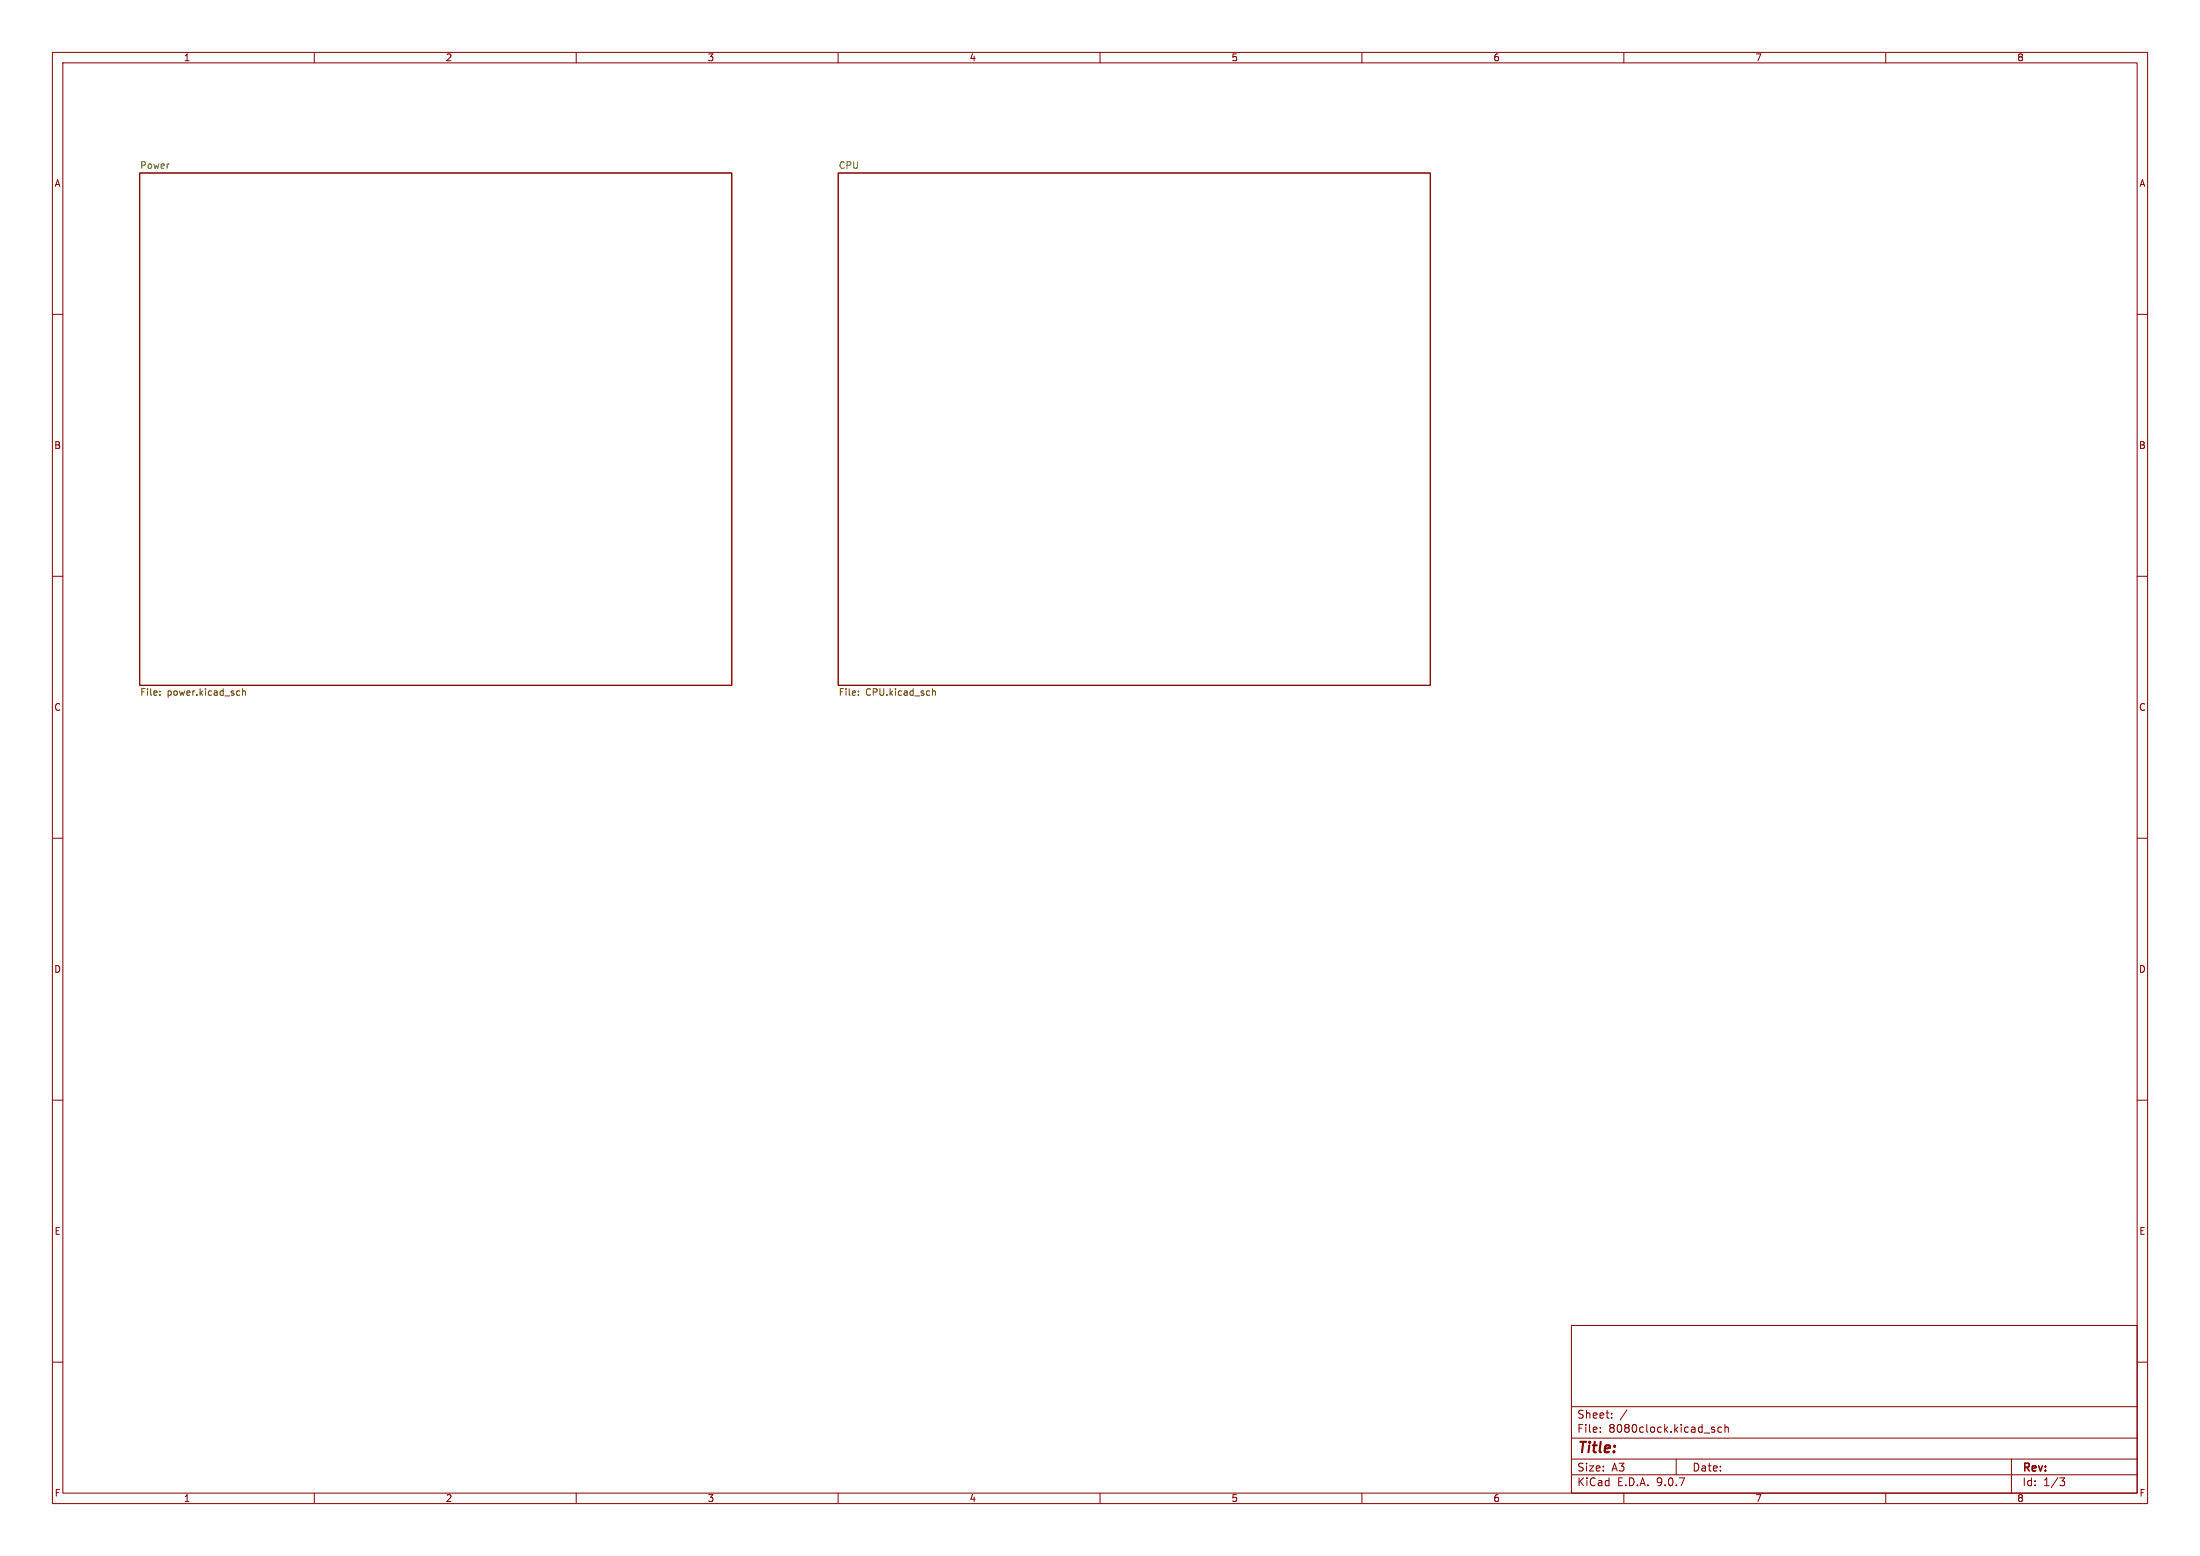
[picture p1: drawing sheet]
<svg xmlns="http://www.w3.org/2000/svg" width="420mm" height="297mm" viewBox="0 0 420 297" stroke-linecap="round" stroke-linejoin="round" font-family="sans-serif">
<g fill="none" stroke="#840000" stroke-width=".19">
<path d="M10 10h400v277h-400zM12 12h396v273h-396zM60 10v2M110 10v2M160 10v2M210 10v2M260 10v2M310 10v2M360 10v2M26.7 33h113v97.8h-113zM160 33h113v97.8h-113zM10 60h2"/>
<path d="M408 60h2M10 110h2M408 110h2M10 160h2M408 160h2M10 210h2M408 210h2M300 253h108v32h-108zM10 260h2M300 278.5h108M300 274.5h108M300 268.5h108"/>
<path d="M305.5 273.2v.2M305.5 272.5v.1M307.7 270.5v.2M307.7 269.8v.1M310.6 269.1l-1.3 1.9M320 278.5v3M326.8 272.8l.5 .2 .1 .1-.1 .2-.4 .1M326.8 272.5h.5M328.7 272.5l-.5-.1-.3 .3 .2 .6h.6M329.3 272.5l.2-.1 .4 .1v.9M329.3 271.9v1.5M384 278.5v6.5"/>
<path d="M408 260h2M60 285v2M110 285v2M160 285v2M210 285v2M260 285v2M300 281.5h108M310 285v2M360 285v2M393.2 282.1h1l-.5 .6 .4 .1 .1 .5-.3 .3h-.5"/>
</g>
<path d="M30.5 132.6v.1M30.5 131.9v.2M45.4 131.9h.4M45.8 132.7h-.4M46.3 132l.2-.1h.3v.8M46.3 131.4v1.3M163.9 132.6v.1M163.9 131.9v.2M178 131.4v1.3M178 132l.2-.1h.3l.1 .8" fill="none" stroke="#725600" stroke-width=".19"/>
<text font-size="2.8" fill="#840000" x="301" y="277.9">Title:</text>
<g font-size="2.1" fill="#840000">
<text x="301" y="273.7">File:</text>
<text x="301" y="271">Sheet:</text>
<text x="307.1" y="273.7">8080clock.kicad_sch</text>
<text x="301" y="281.1">Size:</text>
<text x="307.6" y="281.1">A3</text>
<text x="323" y="281.1">Date:</text>
<text x="386" y="281.3">Rev:</text>
<text x="301" y="283.9">KiCad</text>
<text x="308.7" y="283.9">E.D.A.</text>
<text x="316.3" y="283.9">9.0.7</text>
<text x="386" y="283.9">Id:</text>
<text x="390.1" y="283.9">1/3</text>
</g>
<g font-size="1.8" fill="#840000">
<text x="35" y="11.9">1</text>
<text x="85" y="11.9">2</text>
<text x="135" y="11.9">3</text>
<text x="185" y="11.9">4</text>
<text x="235" y="11.9">5</text>
<text x="285" y="11.9">6</text>
<text x="335" y="11.9">7</text>
<text x="385" y="11.9">8</text>
<text x="10.3" y="35.9">A</text>
<text x="408.3" y="35.9">A</text>
<text x="10.3" y="85.9">B</text>
<text x="408.2" y="85.9">B</text>
<text x="10.3" y="135.9">C</text>
<text x="408.2" y="135.9">C</text>
<text x="10.3" y="185.9">D</text>
<text x="408.2" y="185.9">D</text>
<text x="10.3" y="235.9">E</text>
<text x="408.3" y="235.9">E</text>
<text x="10.3" y="285.9">F</text>
<text x="35" y="286.9">1</text>
<text x="85" y="286.9">2</text>
<text x="135" y="286.9">3</text>
<text x="185" y="286.9">4</text>
<text x="235" y="286.9">5</text>
<text x="285" y="286.9">6</text>
<text x="335" y="286.9">7</text>
<text x="385" y="286.9">8</text>
<text x="408.3" y="285.9">F</text>
</g>
<g font-size="1.8" fill="#006464">
<text x="26.7" y="32.3">Power</text>
<text x="160" y="32.3">CPU</text>
</g>
<g font-size="1.8" fill="#725600">
<text x="26.7" y="133.1">File:</text>
<text x="31.9" y="133.1">power.kicad_sch</text>
<text x="160" y="133.1">File:</text>
<text x="165.2" y="133.1">CPU.kicad_sch</text>
</g>
</svg>
